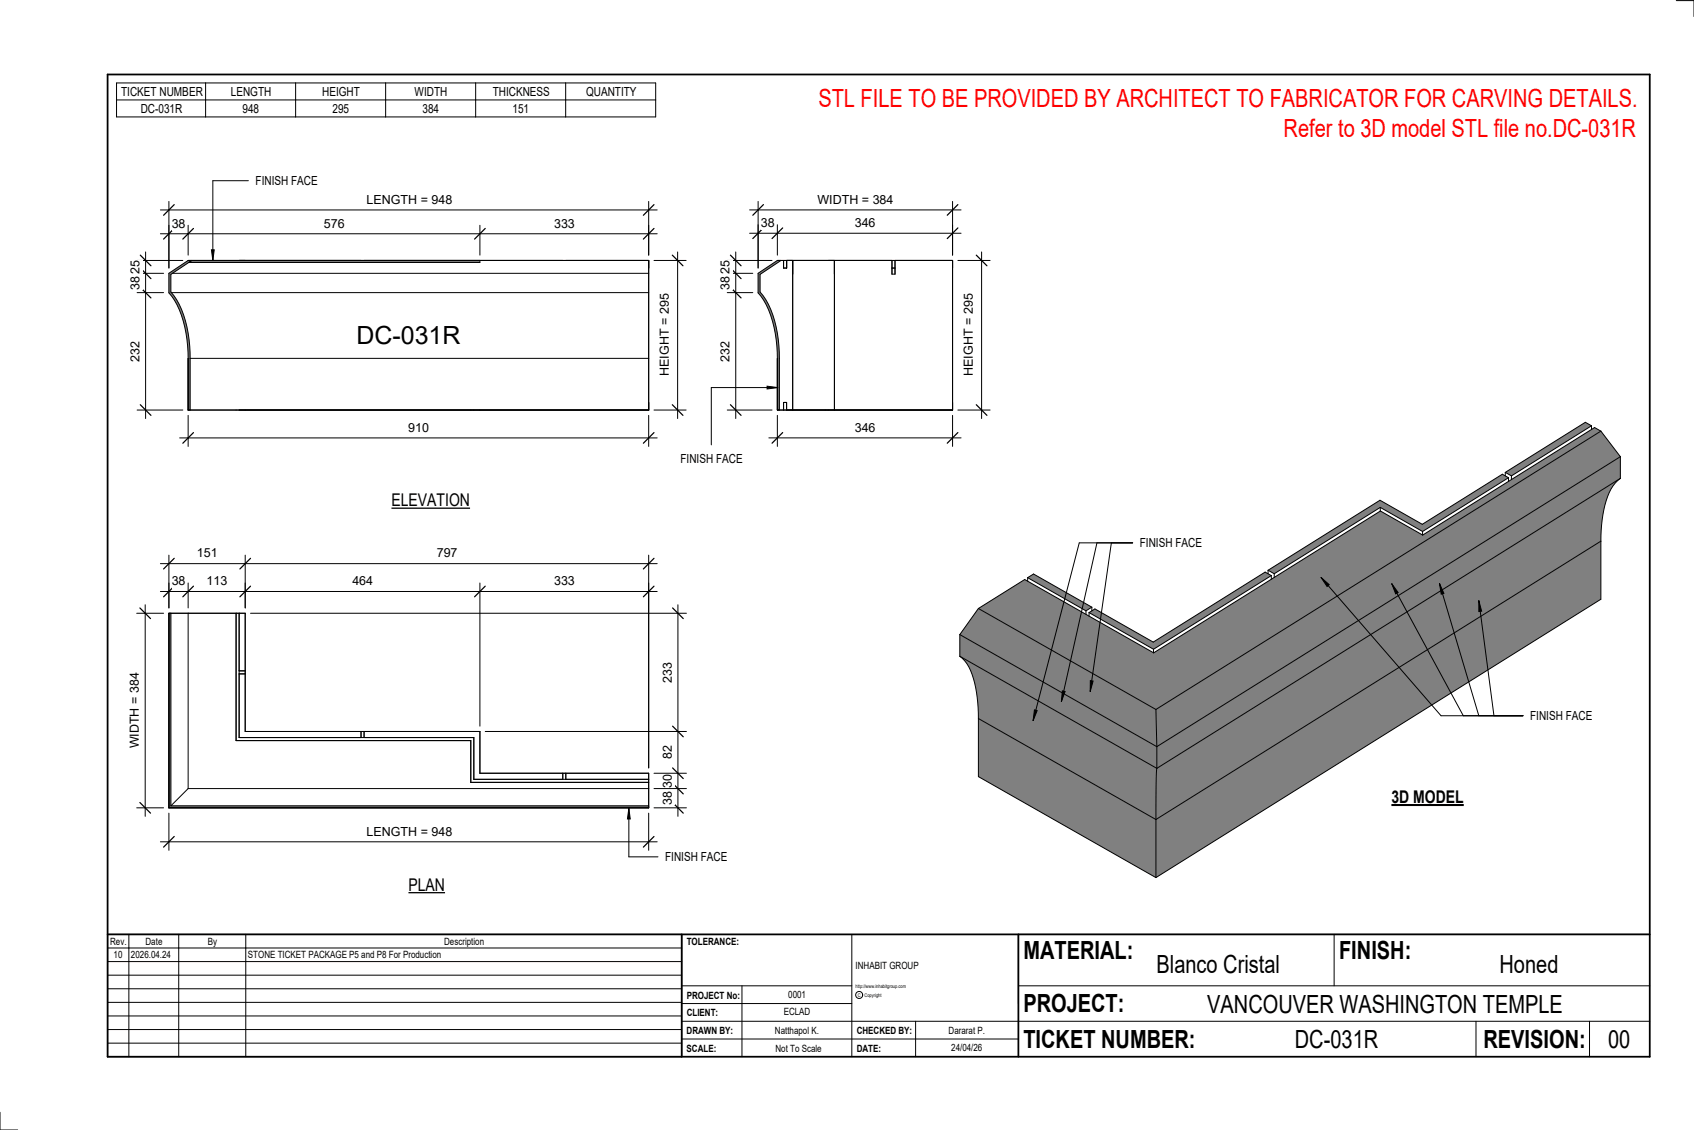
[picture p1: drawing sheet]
<svg xmlns="http://www.w3.org/2000/svg" width="914mm" height="610mm" viewBox="0 0 914 610" stroke-linecap="round" stroke-linejoin="round" font-family="sans-serif">
<g fill="#808080">
<path d="M624 442l240-150v31l-240 150z"/>
<path d="M624 415l251-157a34 34 0 0 0-10 25l-1 9-240 150z"/>
<path d="M624 403l251-157v12l-251 157z"/>
<path d="M624 383l240-150 11 13-251 157z"/>
<path d="M528 388l96 54v31l-96-54z"/>
<path d="M518 354l106 61v27l-96-54a58 58 0 0 0-6-30z"/>
<path d="M518 342l106 61v12l-106-61z"/>
<path d="M528 328l96 55v20l-106-61z"/>
<path d="M528 328l96 55 240-150-3-2-93 58-23-13-122 76-70-39zM588 330l35 20 63-39-3-2-60 37-32-18zM555 312l31 18 3-2-31-18zM684 308l4 2 57-36 23 13 46-29-3-2-43 27-23-13zM813 255l3 2 43-27-3-2z"/>
</g>
<g fill="none" stroke="#000" stroke-width=".54">
<path d="M859 230l-3-2-43 27M859 230v2M859 230l-43 27M864 233l11 13M864 233l-3-2-93 58-23-13-122 76-70-39-25 15M864 233l-240 150M813 255v2M813 255l3 2M814 258l-3-2-43 27-23-13-61 38M814 258l-46 29M814 258v2M816 257v2"/>
<path d="M875 258a29 29 0 0 0-10 20l-1 14M875 246v12M875 258l-251 157M875 246l-251 157M745 274l-57 36M745 274l23 13M745 274v2M768 287v2M864 292v31l-240 150M864 292l-240 150M555 312l3-2 31 18M555 312l31 18"/>
<path d="M555 312v2M684 308v2M684 308l4 2M686 311l-3-2-60 37-32-18-3 2M686 311l-63 39M686 311v1M688 310v2M528 328l96 55M528 328l-10 14M586 330v1M588 330l35 20M588 330v2"/>
<path d="M589 328v2M589 328l-3 2M518 354a29 29 0 0 1 9 20l1 14M518 354l106 61M518 342l106 61M518 342v12M623 350v2M528 388l96 54M528 388v31l96 54M624 383v20M624 415v27M624 403v12"/>
<path d="M624 442v31"/>
</g>
<g fill="#7c7c7c">
<path d="M91 147l11-6h2l-12 7v10a56 56 0 0 1 11 35v28h-1v-28a55 55 0 0 0-11-35z"/>
<path d="M102 142l2-1h155v1z"/>
</g>
<path d="M91 147l11-6h248v80h-248v-28a55 55 0 0 0-11-35zM93 158h257v35h-247M93 147h257M104 141l-12 7v10a56 56 0 0 1 11 35M259 141v1h-157M103 193v28" fill="none" stroke="#000" stroke-width=".54"/>
<path d="M409 147l11-6h2l-12 7v10a56 56 0 0 1 11 35v28h-1v-28a55 55 0 0 0-11-35z" fill="#7c7c7c"/>
<path d="M409 147l11-6h94v80h-94v-28a55 55 0 0 0-11-35zM422 141l-12 7v10a56 56 0 0 1 11 35v28M423 141v4h2v-4M428 141v80M450 141v80M481 145h2M481 141v7h2v-7M514 158v35M423 221v-4h2v4" fill="none" stroke="#000" stroke-width=".54"/>
<path d="M91 331h1v104h258v1h-259z" fill="#7c7c7c"/>
<g fill="none" stroke="#000" stroke-width=".54">
<path d="M91 331h11v94M91 331h41v64h127v22h91v19M91 331v105h259M92 331v104M127 331v69h127v22h96M129 331v67h127v22h94M129 364h3M129 362h3M195 395v3M197 395v3M304 417v3M305 417v3"/>
<path d="M92 435h258M102 425h248v11M102 425l-10 10"/>
</g>
<path d="M192 173h57v15h-57z" fill="#fff"/>
<path d="M79 136v90M74 141h25M74 147h14M74 158h14M74 221h25" fill="none" stroke="#000" stroke-width=".54"/>
<path d="M76 138l5 5M76 145l5 5M76 155l5 6M76 218l5 6" fill="none" stroke="#000" stroke-width=".67"/>
<g fill="#fff">
<path d="M69 184h8v11h-8z"/>
<path d="M69 149h8v7h-8z"/>
<path d="M69 140h8v8h-8z"/>
</g>
<path d="M87 126h268M91 122v23M102 122v16M259 122v16M350 122v16" fill="none" stroke="#000" stroke-width=".54"/>
<path d="M94 123l-6 6M104 123l-5 6M262 123l-6 6M353 123l-6 6" fill="none" stroke="#000" stroke-width=".67"/>
<g fill="#fff">
<path d="M93 117h7v7h-7z"/>
<path d="M175 117h11v7h-11z"/>
<path d="M299 117h11v7h-11z"/>
</g>
<path d="M87 113h268M91 109v36M350 109v29" fill="none" stroke="#000" stroke-width=".54"/>
<path d="M94 110l-6 6M353 110l-6 6" fill="none" stroke="#000" stroke-width=".67"/>
<path d="M198 104h46v7h-46z" fill="#fff"/>
<path d="M366 136v90M353 141h17M353 221h17" fill="none" stroke="#000" stroke-width=".54"/>
<path d="M363 138l6 5M363 218l6 6" fill="none" stroke="#000" stroke-width=".67"/>
<path d="M355 159h8v44h-8z" fill="#fff"/>
<path d="M97 236h258M102 224v17M350 224v17" fill="none" stroke="#000" stroke-width=".54"/>
<path d="M104 233l-5 6M353 233l-6 6" fill="none" stroke="#000" stroke-width=".67"/>
<path d="M220 227h11v7h-11z" fill="#fff"/>
<path d="M405 126h114M409 121v24M420 121v17M514 121v17" fill="none" stroke="#000" stroke-width=".54"/>
<path d="M412 123l-6 6M422 123l-5 6M517 123l-6 6" fill="none" stroke="#000" stroke-width=".67"/>
<g fill="#fff">
<path d="M411 116h7v8h-7z"/>
<path d="M461 116h11v8h-11z"/>
</g>
<path d="M405 113h114M409 109v36M514 109v29" fill="none" stroke="#000" stroke-width=".54"/>
<path d="M412 110l-6 6M517 110l-6 6" fill="none" stroke="#000" stroke-width=".67"/>
<path d="M441 104h41v7h-41z" fill="#fff"/>
<path d="M530 136v90M517 141h17M517 221h17" fill="none" stroke="#000" stroke-width=".54"/>
<path d="M527 138l6 5M527 218l6 6" fill="none" stroke="#000" stroke-width=".67"/>
<path d="M519 159h8v44h-8z" fill="#fff"/>
<path d="M397 136v90M393 158h13M393 147h13M393 141h24M393 221h24" fill="none" stroke="#000" stroke-width=".54"/>
<path d="M394 138l6 5M394 155l6 6M394 145l6 5M394 218l6 6" fill="none" stroke="#000" stroke-width=".67"/>
<g fill="#fff">
<path d="M388 140h7v8h-7z"/>
<path d="M388 149h7v7h-7z"/>
<path d="M388 184h7v11h-7z"/>
</g>
<path d="M415 236h104M420 224v17M514 224v17" fill="none" stroke="#000" stroke-width=".54"/>
<path d="M422 233l-5 6M517 233l-6 6" fill="none" stroke="#000" stroke-width=".67"/>
<path d="M461 227h11v7h-11z" fill="#fff"/>
<path d="M87 319h268M91 315v13M102 315v13M132 315v13M259 315v77M350 315v99" fill="none" stroke="#000" stroke-width=".54"/>
<path d="M94 316l-6 6M104 316l-5 6M135 316l-6 6M262 316l-6 6M353 316l-6 6" fill="none" stroke="#000" stroke-width=".67"/>
<g fill="#fff">
<path d="M299 310h11v7h-11z"/>
<path d="M190 310h11v7h-11z"/>
<path d="M111 310h11v7h-11z"/>
<path d="M93 310h7v7h-7z"/>
</g>
<path d="M91 299v29M132 299v29M350 299v115M87 304h268" fill="none" stroke="#000" stroke-width=".54"/>
<path d="M94 301l-6 6M135 301l-6 6M353 301l-6 6" fill="none" stroke="#000" stroke-width=".67"/>
<g fill="#fff">
<path d="M236 295h11v7h-11z"/>
<path d="M106 295h11v7h-11z"/>
</g>
<path d="M135 331h236M366 326v114M262 395h109M353 417h18M353 436h18M353 425h18" fill="none" stroke="#000" stroke-width=".54"/>
<path d="M363 328l6 6M363 392l6 5M363 414l6 6M363 433l6 6M363 423l6 5" fill="none" stroke="#000" stroke-width=".67"/>
<g fill="#fff">
<path d="M357 357h7v11h-7z"/>
<path d="M357 402h7v8h-7z"/>
<path d="M357 418h7v7h-7z"/>
<path d="M357 427h7v7h-7z"/>
</g>
<path d="M74 331h14M78 326v114M74 436h14" fill="none" stroke="#000" stroke-width=".54"/>
<path d="M76 328l5 6M76 433l5 6" fill="none" stroke="#000" stroke-width=".67"/>
<path d="M69 363h8v41h-8z" fill="#fff"/>
<path d="M91 439v20M350 439v20M87 454h268" fill="none" stroke="#000" stroke-width=".54"/>
<path d="M94 451l-6 6M353 451l-6 6" fill="none" stroke="#000" stroke-width=".67"/>
<path d="M198 445h46v7h-46z" fill="#fff"/>
<g fill="none" stroke="#000" stroke-width=".54">
<path d="M905 0h9v9M460 504v66M720 504v28M891 504h-341v37M368 532h92M401 532v38M550 532h341M368 551h523M368 541h92M494 551v19M797 551v19M858 551v19"/>
<path d="M368 561h182M0 600v10h10"/>
<circle cx="464" cy="537" r="1.9"/>
</g>
<path d="M58 40h833v530h-833zM58 504h833M368 504v66M550 504v66" fill="none" stroke="#000" stroke-width=".96"/>
<g fill="#fff">
<path d="M652 534h192v15h-192z"/>
<path d="M513 562h17v6h-17z"/>
<path d="M425 533h10v6h-10z"/>
<path d="M423 543h15v6h-15z"/>
<path d="M418 553h24v6h-24z"/>
<path d="M624 513h68v15h-68z"/>
<path d="M809 513h33v15h-33z"/>
<path d="M512 553h20v6h-20z"/>
<path d="M699 553h45v15h-45z"/>
<path d="M442 45h443v16h-443z"/>
<path d="M868 553h12v15h-12z"/>
<path d="M61 512h5v6h-5z"/>
<path d="M693 62h192v15h-192z"/>
<path d="M211 265h43v10h-43z"/>
</g>
<path d="M211 274h43" fill="none" stroke="#000" stroke-width=".69" stroke-linecap="butt"/>
<path d="M220 472h20v11h-20z" fill="#fff"/>
<path d="M220 482h20" fill="none" stroke="#000" stroke-width=".69" stroke-linecap="butt"/>
<path d="M751 424h39v12h-39z" fill="#fff"/>
<path d="M751 434h39" fill="none" stroke="#000" stroke-width="1.1" stroke-linecap="butt"/>
<path d="M414 208l6 1-6 1z" fill="#000"/>
<path d="M414 208l6 1-6 1zM420 209h-36v31" fill="none" stroke="#000" stroke-width=".54"/>
<path d="M367 244h34v7h-34z" fill="#fff"/>
<path d="M339 436l1 6h-1z" fill="#000"/>
<path d="M339 436l1 6h-1zM339 436v26h16" fill="none" stroke="#000" stroke-width=".54"/>
<path d="M359 459h33v7h-33z" fill="#fff"/>
<g fill="none" stroke="#000" stroke-width=".54">
<path d="M63 45h291v18h-291zM63 54h291M111 45v18M160 45v18M208 45v18M257 45v18M305 45v18M134 97h-19v44M114 135h2l-1 6zM58 504h310v66h-310zM58 519h310M58 511h310"/>
<path d="M70 504v66M96 504v66M133 504v66M58 533h310M58 526h310M58 555h310M58 548h310M58 541h310M58 563h310"/>
</g>
<path d="M114 135h2l-1 6z" fill="#000"/>
<path d="M138 94h33v7h-33z" fill="#fff"/>
<path d="M713 312l4 3-1 1zM751 315l4 5h-2zM777 315l2 5-1 1zM798 324l2 6h-2z" fill="#000"/>
<path d="M713 312l4 3-1 1zM713 312l65 74h44M751 315l4 5h-2zM751 315l39 71M777 315l2 5-1 1zM777 315l21 71M798 324l2 6h-2zM798 324l8 62" fill="none" stroke="#000" stroke-width=".54"/>
<path d="M826 382h33v8h-33z" fill="#fff"/>
<path d="M573 373h2l-2 5zM589 367h1l-2 6zM558 383h2l-2 6z" fill="#000"/>
<path d="M592 293l-19 85M600 293l-12 80M611 293h-28l-25 96M573 373h2l-2 5zM589 367h1l-2 6zM558 383h2l-2 6z" fill="none" stroke="#000" stroke-width=".54"/>
<path d="M615 289h33v8h-33z" fill="#fff"/>
<g font-size="13.5" fill="#f00">
<text x="442" y="58">STL FILE TO BE PROVIDED BY ARCHITECT TO FABRICATOR FOR CARVING DETAILS.</text>
<text x="693" y="74">Refer to 3D model STL file no.DC-031R</text>
</g>
<g font-size="13.5">
<text x="192" y="186">DC-031R</text>
<text x="552" y="517">MATERIAL:</text>
<text x="723" y="517">FINISH:</text>
<text x="624" y="525">Blanco Cristal</text>
<text x="809" y="525">Honed</text>
<text x="552" y="546">PROJECT:</text>
<text x="652" y="546">VANCOUVER WASHINGTON TEMPLE</text>
<text x="552" y="565">TICKET NUMBER:</text>
<text x="699" y="565">DC-031R</text>
<text x="801" y="565">REVISION:</text>
<text x="868" y="565">00</text>
</g>
<g font-size="9.4">
<text x="211" y="273">ELEVATION</text>
<text x="751" y="433">3D MODEL</text>
<text x="220" y="481">PLAN</text>
</g>
<g font-size="6.7">
<text x="65" y="52">TICKET NUMBER</text>
<text x="125" y="52">LENGTH</text>
<text x="174" y="52">HEIGHT</text>
<text x="224" y="52">WIDTH</text>
<text x="266" y="52">THICKNESS</text>
<text x="316" y="52">QUANTITY</text>
<text x="76" y="61">DC-031R</text>
<text x="131" y="61">948</text>
<text x="179" y="61">295</text>
<text x="228" y="61">384</text>
<text x="277" y="61">151</text>
<text x="138" y="100">FINISH FACE</text>
<text x="198" y="110">LENGTH = 948</text>
<text x="441" y="110">WIDTH = 384</text>
<text x="93" y="123">38</text>
<text x="175" y="123">576</text>
<text x="299" y="123">333</text>
<text x="411" y="122">38</text>
<text x="461" y="122">346</text>
<text x="75" y="148" transform="rotate(-90 75 148)">25</text>
<text x="394" y="148" transform="rotate(-90 394 148)">25</text>
<text x="75" y="156" transform="rotate(-90 75 156)">38</text>
<text x="394" y="156" transform="rotate(-90 394 156)">38</text>
<text x="75" y="195" transform="rotate(-90 75 195)">232</text>
<text x="394" y="195" transform="rotate(-90 394 195)">232</text>
<text x="361" y="203" transform="rotate(-90 361 203)">HEIGHT = 295</text>
<text x="525" y="203" transform="rotate(-90 525 203)">HEIGHT = 295</text>
<text x="220" y="233">910</text>
<text x="461" y="233">346</text>
<text x="367" y="250">FINISH FACE</text>
<text x="615" y="295">FINISH FACE</text>
<text x="106" y="301">151</text>
<text x="236" y="301">797</text>
<text x="93" y="316">38</text>
<text x="111" y="316">113</text>
<text x="190" y="316">464</text>
<text x="299" y="316">333</text>
<text x="363" y="368" transform="rotate(-90 363 368)">233</text>
<text x="826" y="389">FINISH FACE</text>
<text x="75" y="404" transform="rotate(-90 75 404)">WIDTH = 384</text>
<text x="363" y="410" transform="rotate(-90 363 410)">82</text>
<text x="363" y="425" transform="rotate(-90 363 425)">30</text>
<text x="363" y="434" transform="rotate(-90 363 434)">38</text>
<text x="198" y="451">LENGTH = 948</text>
<text x="359" y="465">FINISH FACE</text>
</g>
<g font-size="5.4">
<text x="59" y="510">Rev.</text>
<text x="79" y="510">Date</text>
<text x="112" y="510">By</text>
<text x="240" y="510">Description</text>
<text x="371" y="510">TOLERANCE:</text>
<text x="61" y="517">10</text>
<text x="71" y="517">2026.04.24</text>
<text x="134" y="517">STONE TICKET PACKAGE P5 and P8 For Production</text>
<text x="462" y="523">INHABIT GROUP</text>
<text x="371" y="539">PROJECT No:</text>
<text x="425" y="538">0001</text>
<text x="371" y="548">CLIENT:</text>
<text x="423" y="548">ECLAD</text>
<text x="371" y="558">DRAWN BY:</text>
<text x="418" y="558">Natthapol K.</text>
<text x="462" y="558">CHECKED BY:</text>
<text x="512" y="558">Dararat P.</text>
<text x="371" y="567">SCALE:</text>
<text x="419" y="567">Not To Scale</text>
<text x="462" y="567">DATE:</text>
<text x="513" y="567">24/04/26</text>
</g>
<g font-size="2.7">
<text x="462" y="533">http://www.inhabitgroup.com</text>
<text x="463" y="538">C</text>
<text x="467" y="538">Copyright</text>
</g>
</svg>
